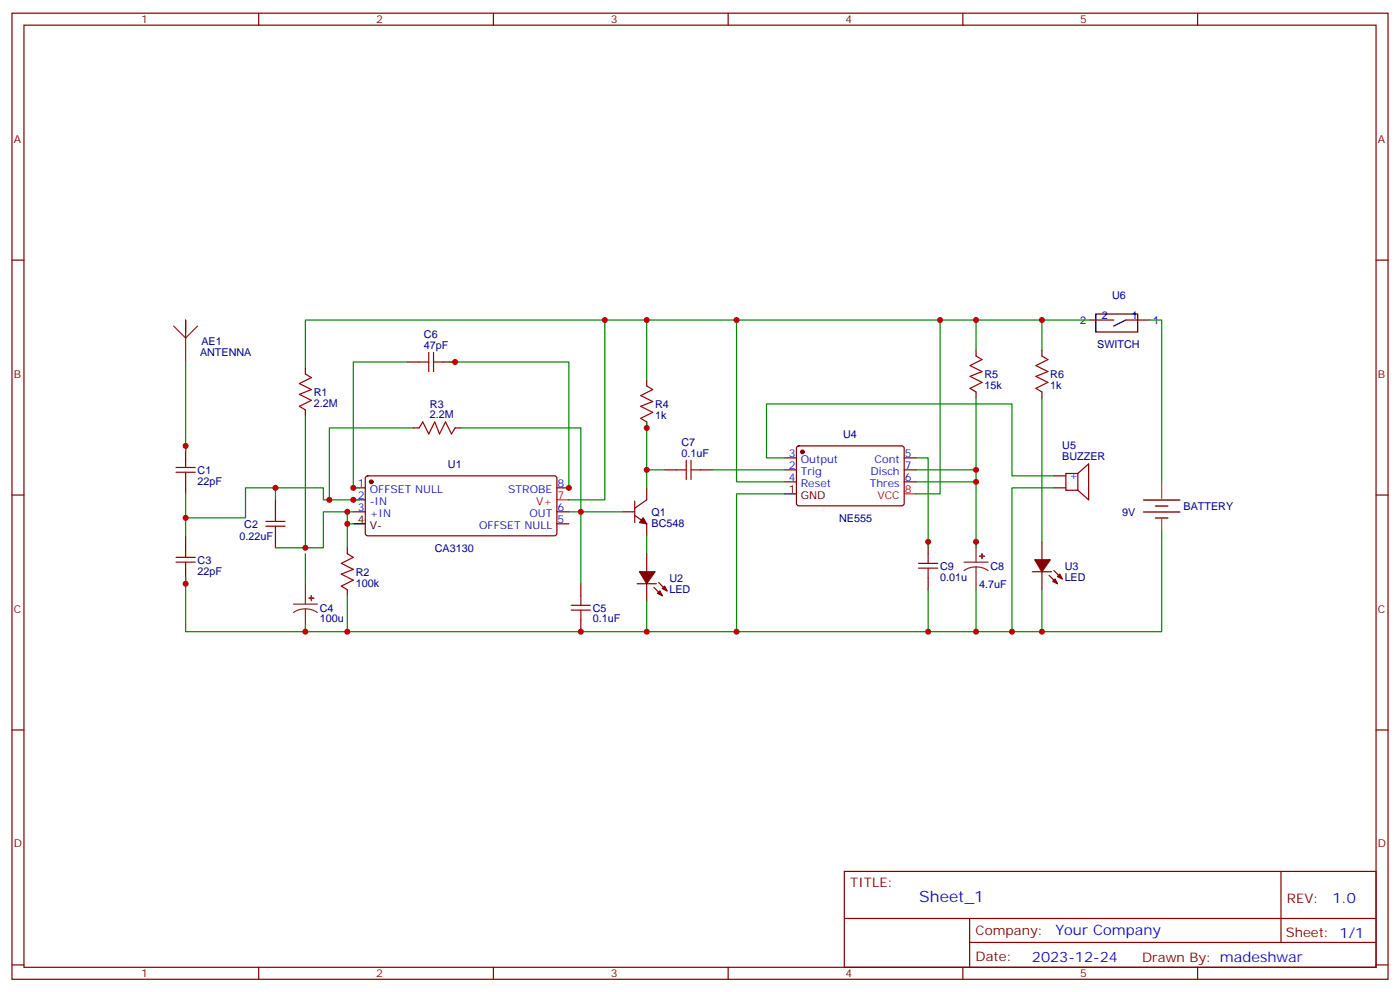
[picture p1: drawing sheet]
<svg xmlns="http://www.w3.org/2000/svg" width="412mm" height="292mm" viewBox="0 0 412 292" stroke-linecap="round" stroke-linejoin="round" font-family="sans-serif">
<g fill="none" stroke="#870000" stroke-width=".35">
<path d="M3.5 3.9h405.4v284.3h-405.4zM7.1 7.4h398.2v277.3h-398.2zM76.2 3.9v3.5M145.3 3.9v3.5M214.5 3.9v3.5M283.6 3.9v3.5M352.8 3.9v3.5M3.5 76.6h3.6M405.3 76.6h3.6M54.7 94.2v5.3M321 94.2h7.1M331.6 94.2h7.1"/>
<path d="M90 108.3v1.8M119.9 106.5h3.6M130.5 106.5h3.6M190.5 111.8v1.8M287.5 103v1.8M287.5 115.4v1.7M306.9 103v1.8M306.9 115.4v1.7M54.7 131.2v3.6M90 120.6v1.8M121.7 125.9h1.8M134.1 125.9h1.7"/>
<path d="M190.5 124.2v1.7M195.8 138.3h3.5M206.4 138.3h3.5M231.1 138.3h3.5M231.1 134.8h3.5M234.8 131.4l.5-.2 30.6 .1 .4 .6v16.5l-.7 .5-30.6-.1-.4-.6v-16.3zM266.3 138.3h3.6M266.3 134.8h3.6M317.5 139.3h-3.5v5h3.5M317.5 139.3v5M317.5 139.3l3.2-2.8v10.6l-3.2-2.8M3.5 145.7h3.6"/>
<path d="M54.7 141.8v3.5M54.7 157.7v3.5M81.1 147.1v3.5M81.1 157.7v3.5M104.1 143.6h3.5M104.1 147.1h3.5M104.1 150.6h3.5M107.8 140.3l.5-.2h55.3l.4 .7v16.5l-.7 .4-55.3-.1-.4-.6v-16.2zM164 143.6h3.6M164 150.6h3.6M164 154.2h3.6M183.4 150.6h3.6"/>
<path d="M187 151.7l3.5 2.5v3.5M187 147.5v6.3M190.5 143.6v3.5l-3.5 2.5M231.1 141.8h3.5M266.3 141.8h3.6M273.4 159.5v3.5M306.9 159.5v5.2M310.4 143.6h3.6M310.4 140.1h3.6M405.3 145.7h3.6M54.7 168.3v3.5M102.3 161.2v1.8"/>
<path d="M102.3 173.6v1.7M171.1 171.8v3.5M187.7 171.8h5.6M190.5 163v5.3M190.5 171.8v5.3M192.6 172.9l2.5 2.4M194 171.4l2.5 2.5M273.4 170v3.6M304.1 168.3h5.6M306.9 168.3v5.3M309 169.3l2.5 2.5M310.4 167.9l2.5 2.5"/>
<path d="M171.1 182.4v3.5M3.5 214.8h3.6M405.3 214.8h3.6M248.7 256.5h156.6v28.2h-156.6zM377.3 256.5v20.9M248.7 270.3h156.5M285.6 277.4h119.6M285.6 270.3v14.1M3.5 284h3.6M76.2 284.7v3.5M145.3 284.7v3.5M214.5 284.7v3.5"/>
<path d="M283.6 284.7v3.5M352.8 284.7v3.5M405.3 284h3.6"/>
</g>
<g fill="none" stroke="#8c2424" stroke-width=".35">
<path d="M51.2 96l3.5 3.5M54.7 99.5v7M58.2 96l-3.5 3.5M287.5 159.5v6M86.4 177.8h7.1M90 179.2l-1.9 .2-1.7 .9M90 179.2l1.8 .3 1.7 .8M90 171.8v6M90 179.2v6.7M284 165.5h7M287.5 166.9l-1.8 .2-1.7 .8M287.5 166.9l1.9 .2 1.6 .8"/>
<path d="M287.5 166.9v6.7"/>
</g>
<g fill="#870000" stroke="#870000" stroke-width=".35">
<path d="M188.4 168.3h4.6l-2.5 3.5z"/>
<path d="M195.1 173.2l.7-.7 .7 1.4z"/>
<path d="M193.7 174.6l.7-.7 .7 1.4z"/>
<path d="M304.8 164.7h4.6l-2.5 3.6z"/>
<path d="M311.5 169.7l.7-.7 .7 1.4z"/>
<path d="M310.1 171.1l.7-.7 .7 1.4z"/>
<path d="M189.4 152.4l1.1 1.8-2.1-.4z"/>
<circle cx="109.4" cy="141.8" r=".53"/>
<circle cx="236.4" cy="133" r=".53"/>
</g>
<path d="M322.8 92.4h12.3v5.3h-12.3zM331.6 94.2l-3.5 1.8M104.1 154.2h3.5M231.1 145.3h3.5" fill="none" stroke="#000" stroke-width=".35"/>
<path d="M164 147.1h3.6M266.3 145.3h3.6" fill="none" stroke="#f00" stroke-width=".35"/>
<g fill="none" stroke="#a10000" stroke-width=".35">
<path d="M90 110.1l1.7 1-3.5 1.8 3.5 1.8-3.5 1.4 3.5 1.7-3.5 1.8 1.8 1M123.5 106.5h2.8M126.3 103.7v5.7M127.7 106.5h2.8M127.7 103.7v5.7M190.5 113.6l1.8 1.1-3.6 1.7 3.6 1.8-3.6 1.4 3.6 1.8-3.6 1.7 1.8 1.1M287.5 104.8l1.8 1-3.5 1.8 3.5 1.8-3.5 1.4 3.5 1.7-3.5 1.8 1.7 1.1M306.9 104.8l1.8 1-3.5 1.8 3.5 1.8-3.5 1.4 3.5 1.7-3.5 1.8 1.7 1.1M51.9 139h5.6M51.9 137.6h5.6M54.7 134.8v2.8M54.7 139v2.8"/>
<path d="M123.5 125.9l1-1.7 1.8 3.5 1.8-3.5 1.4 3.5 1.7-3.5 1.8 3.5 1.1-1.8M199.3 138.3h2.8M202.1 135.5v5.6M203.6 138.3h2.8M203.6 135.5v5.6M78.3 154.9h5.7M78.3 153.5h5.7M81.1 150.6v2.9M81.1 154.9v2.8M51.9 165.5h5.6M51.9 164h5.6M54.7 161.2v2.8"/>
<path d="M54.7 165.5v2.8M102.3 163l1.8 1-3.6 1.8 3.6 1.8-3.6 1.4 3.6 1.7-3.6 1.8 1.8 1.1M168.3 179.6h5.6M168.3 178.2h5.6M171.1 175.3v2.9M171.1 179.6v2.8M270.6 167.2h5.6M270.6 165.8h5.6M273.4 163v2.8M273.4 167.2v2.8"/>
</g>
<g fill="none" stroke="#008700" stroke-width=".35">
<path d="M178.2 94.2h12.3v17.6M190.5 94.2h26.5v47.6h14.1M217 94.2h70.5v8.8M276.9 94.2v51.1h-7M287.5 94.2h19.4v8.8M306.9 94.2h14.1M338.7 94.2h3.5v47.6M54.7 106.5v26.5M90 108.3v-14.1h88.2v52.9h-10.6M119.9 106.5h-15.8v37.1h1.7M132.3 106.5h35.3v37.1h-1.8M287.5 117.1v44.1"/>
<path d="M306.9 117.1v42.4M90 122.4v38.8M121.7 125.9h-24.7v21.2M135.8 125.9h35.3v45.9M190.5 124.2v19.4M190.5 138.3h5.3M209.9 138.3h21.2M231.1 134.8h-5.3v-15.9h72.3v21.2h12.3M269.9 134.8h3.5v26.4M269.9 138.3h17.6M54.7 145.3v12.4M81.1 147.1v-3.5h-8.8v8.8h-17.6"/>
<path d="M81.1 143.6h14.1v3.5h10.6M102.3 150.6v10.6M102.3 154.2h1.8M104.1 150.6h-8.9v10.6h-14.1M167.6 150.6h15.8M190.5 157.7v5.3M231.1 145.3h-14.1v40.6M269.9 141.8h17.6M310.4 143.6h-12.3v42.3M342.2 155.9v30h-252.2M54.7 170v15.9h35.3v-1.8M90 163v8.8"/>
<path d="M102.3 175.3v10.6M190.5 177.1v8.8M273.4 173.6v12.3M287.5 173.6v12.3M306.9 173.6v12.3"/>
</g>
<g fill="#8c2424" stroke="#8c2424" stroke-width=".35">
<path d="M91 176l1.4 .1z"/>
<path d="M91.7 175.3v1.4z"/>
<path d="M288.6 163.7h1.4z"/>
<path d="M289.2 163l.1 1.4z"/>
</g>
<path d="M336.9 147.2h10.6M336.9 150.7h10.6M340.4 148.9h3.6M340.4 152.5h3.6" fill="none" stroke="#a64a4a" stroke-width=".56"/>
<path d="M342.2 141.8v3.5M342.2 145.4v1.4M342.2 152.5v3.4" fill="none" stroke="#a64a4a" stroke-width=".35"/>
<g fill="#c00">
<circle cx="54.7" cy="131.2" r=".88"/>
<circle cx="54.7" cy="152.4" r=".88"/>
<circle cx="81.1" cy="143.6" r=".88"/>
<circle cx="104.1" cy="147.1" r=".88"/>
<circle cx="90" cy="161.2" r=".88"/>
<circle cx="167.6" cy="143.6" r=".88"/>
<circle cx="134.1" cy="106.5" r=".88"/>
<circle cx="104.1" cy="143.6" r=".88"/>
<circle cx="97" cy="147.1" r=".88"/>
<circle cx="54.7" cy="171.8" r=".88"/>
<circle cx="90" cy="185.9" r=".88"/>
<circle cx="102.3" cy="150.6" r=".88"/>
<circle cx="171.1" cy="185.9" r=".88"/>
<circle cx="102.3" cy="185.9" r=".88"/>
<circle cx="102.3" cy="154.2" r=".88"/>
<circle cx="171.1" cy="150.6" r=".88"/>
<circle cx="178.2" cy="94.2" r=".88"/>
<circle cx="190.5" cy="125.9" r=".88"/>
<circle cx="190.5" cy="185.9" r=".88"/>
<circle cx="190.5" cy="138.3" r=".88"/>
<circle cx="217" cy="185.9" r=".88"/>
<circle cx="190.5" cy="94.2" r=".88"/>
<circle cx="217" cy="94.2" r=".88"/>
<circle cx="273.4" cy="159.5" r=".88"/>
<circle cx="273.4" cy="185.9" r=".88"/>
<circle cx="287.5" cy="159.5" r=".88"/>
<circle cx="287.5" cy="185.9" r=".88"/>
<circle cx="287.5" cy="138.3" r=".88"/>
<circle cx="287.5" cy="141.8" r=".88"/>
<circle cx="276.9" cy="94.2" r=".88"/>
<circle cx="298.1" cy="185.9" r=".88"/>
<circle cx="287.5" cy="94.2" r=".88"/>
<circle cx="306.9" cy="185.9" r=".88"/>
<circle cx="306.9" cy="94.2" r=".88"/>
</g>
<text font-size="4.6" fill="#00f" x="270.8" y="265.5">Sheet_1</text>
<g font-size="4.2" fill="#00f">
<text x="392.5" y="265.7">1.0</text>
<text x="310.9" y="275.3">Your Company</text>
<text x="304" y="283.1">2023-12-24</text>
</g>
<g font-size="3.9" fill="#800">
<text x="250.5" y="261.1">TITLE:</text>
<text x="379.1" y="265.7">REV:</text>
<text x="287.4" y="275.3">Company:</text>
<text x="378.7" y="275.9">Sheet: 1/1</text>
<text x="287.4" y="282.9">Date:</text>
<text x="336.4" y="283">Drawn By: madeshwar</text>
</g>
<g font-size="3.2" fill="#800">
<text x="41.6" y="6.9">1</text>
<text x="110.8" y="6.9">2</text>
<text x="179.9" y="6.9">3</text>
<text x="249.1" y="6.9">4</text>
<text x="318.2" y="6.9">5</text>
<text x="4.1" y="42">A</text>
<text x="405.9" y="42">A</text>
<text x="4.1" y="111.1">B</text>
<text x="405.9" y="111.1">B</text>
<text x="4.1" y="180.3">C</text>
<text x="405.9" y="180.3">C</text>
<text x="4.1" y="249.4">D</text>
<text x="405.9" y="249.4">D</text>
<text x="41.6" y="287.7">1</text>
<text x="110.8" y="287.7">2</text>
<text x="179.9" y="287.7">3</text>
<text x="249.1" y="287.7">4</text>
<text x="318.2" y="287.7">5</text>
</g>
<g font-size="3.2" fill="#000080">
<text x="327.6" y="88">U6</text>
<text x="59.3" y="101.5">AE1</text>
<text x="124.9" y="99.5">C6</text>
<text x="58.9" y="104.8">ANTENNA</text>
<text x="124.9" y="102.7">47pF</text>
<text x="323.2" y="102.4">SWITCH</text>
<text x="290" y="111.2">R5</text>
<text x="309.4" y="111.2">R6</text>
<text x="92.4" y="119.7">2.2M</text>
<text x="92.4" y="116.5">R1</text>
<text x="126.6" y="119.9">R3</text>
<text x="290" y="114.4">15k</text>
<text x="309.4" y="114.4">1k</text>
<text x="126.6" y="123.1">2.2M</text>
<text x="193" y="123.2">1k</text>
<text x="193" y="120.1">R4</text>
<text x="200.7" y="131.2">C7</text>
<text x="248.3" y="128.8">U4</text>
<text x="132" y="137.7">U1</text>
<text x="200.7" y="134.4">0.1uF</text>
<text x="312.9" y="135.5">BUZZER</text>
<text x="312.9" y="132.1">U5</text>
<text x="58.2" y="142.6">22pF</text>
<text x="58.2" y="139.5">C1</text>
<text x="71.9" y="155.3">C2</text>
<text x="191.9" y="155">BC548</text>
<text x="191.9" y="151.8">Q1</text>
<text x="247.2" y="153.5">NE555</text>
<text x="330.6" y="151.8">9V</text>
<text x="348.6" y="150">BATTERY</text>
<text x="70.6" y="158.8">0.22uF</text>
<text x="58.2" y="165.9">C3</text>
<text x="128.1" y="162.4">CA3130</text>
<text x="276.9" y="167.7">C9</text>
<text x="291.7" y="167.7">C8</text>
<text x="313.6" y="167.7">U3</text>
<text x="58.2" y="169.1">22pF</text>
<text x="104.8" y="172.6">100k</text>
<text x="104.8" y="169.4">R2</text>
<text x="197.2" y="171.2">U2</text>
<text x="276.9" y="170.9">0.01u</text>
<text x="288.5" y="172.9">4.7uF</text>
<text x="313.6" y="170.9">LED</text>
<text x="197.2" y="174.4">LED</text>
<text x="94.2" y="183.2">100u</text>
<text x="94.2" y="180">C4</text>
<text x="174.6" y="183.2">0.1uF</text>
<text x="174.6" y="180">C5</text>
</g>
<g font-size="3.2" fill="#00f">
<text x="318.2" y="95.2">2</text>
<text x="324.6" y="93.8">2</text>
<text x="333.4" y="93.8">1</text>
<text x="339.7" y="95.2">1</text>
<text x="232.4" y="137.9">2</text>
<text x="232.4" y="134.4">3</text>
<text x="235.9" y="136.2">Output</text>
<text x="257.6" y="136.2">Cont</text>
<text x="266.5" y="134.4">5</text>
<text x="266.5" y="137.9">7</text>
<text x="105.4" y="143.2">1</text>
<text x="164.2" y="143.2">8</text>
<text x="232.4" y="141.5">4</text>
<text x="235.9" y="139.7">Trig</text>
<text x="235.9" y="143.2">Reset</text>
<text x="256.2" y="143.2">Thres</text>
<text x="256.4" y="139.7">Disch</text>
<text x="266.5" y="141.5">6</text>
<text x="315" y="141.1">+</text>
<text x="105.4" y="146.8">2</text>
<text x="108.9" y="145">OFFSET NULL</text>
<text x="108.9" y="148.5">-IN</text>
<text x="149.7" y="145">STROBE</text>
<text x="105.4" y="150.3">3</text>
<text x="108.9" y="152">+IN</text>
<text x="141.1" y="155.6">OFFSET NULL</text>
<text x="156" y="152">OUT</text>
<text x="164.2" y="153.8">5</text>
<text x="164.2" y="150.3">6</text>
</g>
<g font-size="3.2" fill="#f00">
<text x="158" y="148.5">V+</text>
<text x="164.2" y="146.8">7</text>
<text x="258.4" y="146.8">VCC</text>
<text x="266.5" y="145">8</text>
</g>
<g font-size="3.2">
<text x="232.4" y="145">1</text>
<text x="235.9" y="146.8">GND</text>
<text x="105.4" y="153.8">4</text>
<text x="108.9" y="155.6">V-</text>
</g>
</svg>
